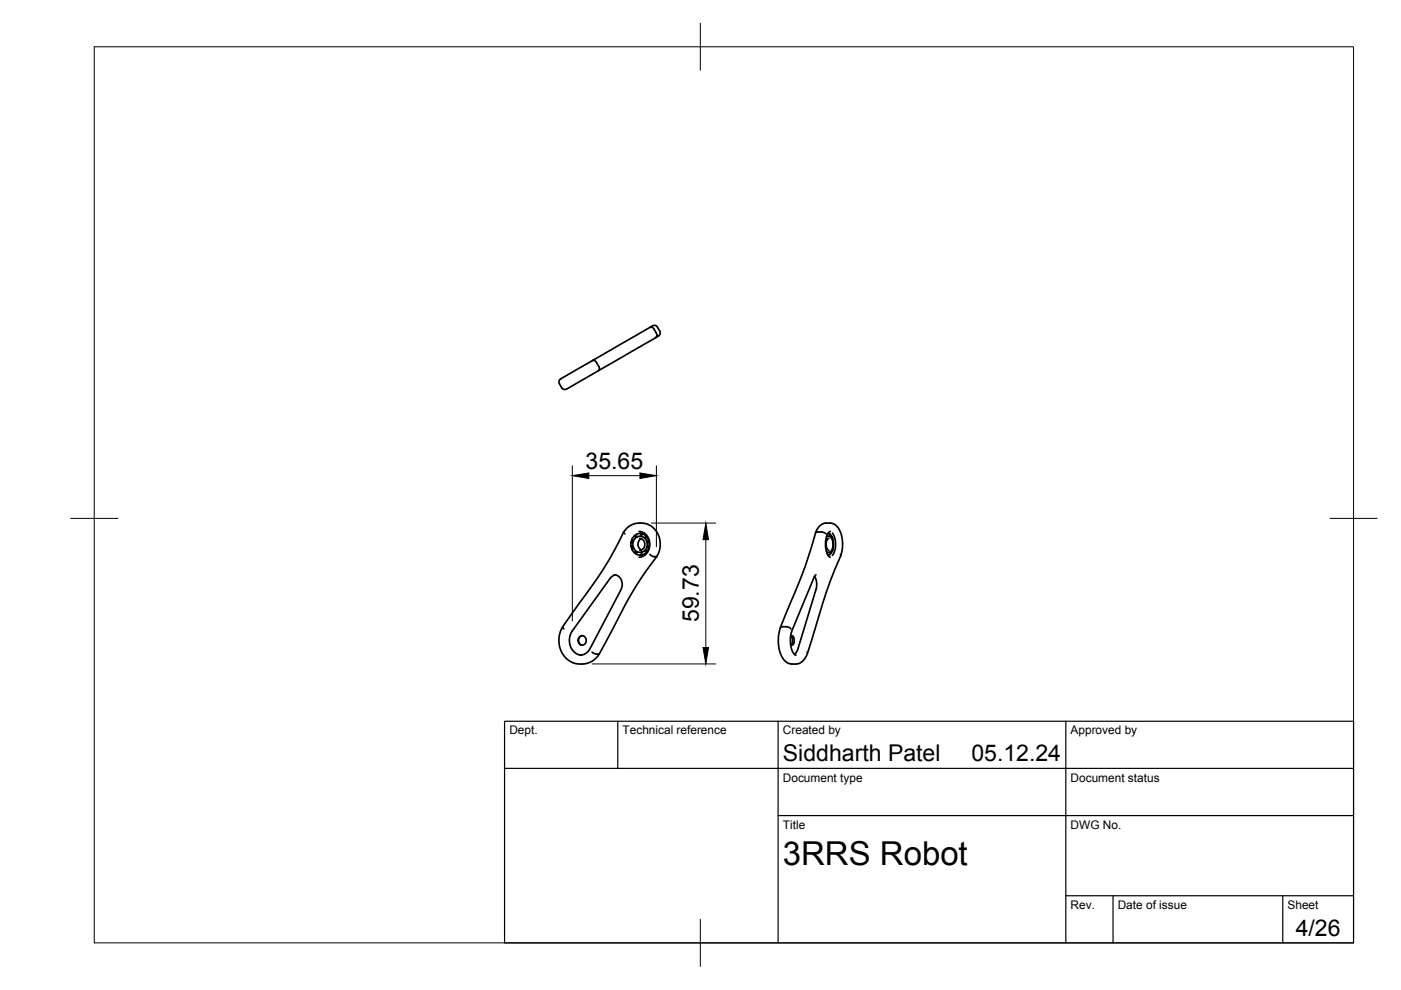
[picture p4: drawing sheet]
<svg xmlns="http://www.w3.org/2000/svg" width="297mm" height="210mm" viewBox="0 0 297 210" stroke-linecap="round" stroke-linejoin="round" font-family="sans-serif">
<!-- layer: Visible -->
<g fill="none" stroke="#000" stroke-width=".36">
<path d="M138.4 69.1l-.6 .3M138.4 69.1a.71 .71 0 0 1 1 .3l.5 .8a1.16 1.16 0 0 1-.9 1.4 .71 .71 0 0 0 .2-1l-.5-.8a.65 .65 0 0 0-.9-.4l-12.3 7.1M139 71.6l-12.2 7M118.9 80.3l6.3-3.6a.74 .74 0 0 1 1.2 .1l.6 .9a.75 .75 0 0 1-.5 1.1l-5.5 3.2a1.62 1.62 0 0 1-1.7 .4l-.7-1M118.9 80.3a.75 .75 0 0 0-.3 1M132.2 112.8l.3 .4M133.8 115.7l.5 .3M134 114.2l.3 .5M134.3 114.9l-.5 .3M134.3 116.1l-.2 .5M134.4 113.7l.6 .2M134.9 117.1l.1 .1"/>
<path d="M134.9 117l.1 .1M134.9 113.6l-.1 .1M134.9 113.7v.1M135 113.3l.1 .6M135 116.9l-.6 .2M135.1 117l-.1 .5M135.5 112.7a2.79 2.79 0 0 1 2.3 2.7 2.79 2.79 0 0 1-2.3 2.7M135.6 113.1a2.35 2.35 0 0 1 2 2.3 2.35 2.35 0 0 1-2 2.3M135.6 114.2a1.26 1.26 0 0 1 1.1 1.2 1.26 1.26 0 0 1-1.1 1.3M135.7 113.1a2.35 2.35 0 0 0-1.9 2.3 2.35 2.35 0 0 0 1.9 2.3M135.8 113.7a1.71 1.71 0 0 0-1.6 1.7 1.71 1.71 0 0 0 1.6 1.7M135.8 113.7a1.72 1.72 0 0 1 1.4 1.7 1.72 1.72 0 0 1-1.4 1.7"/>
<path d="M135.8 113.1l.2 .3M135.9 113.1h.1M135.9 117.7h.1M136 117.1v.1M136 113.6v.1M136 114.2a1.34 1.34 0 0 0 0 2.4M136 113.1h-.1M136 117.4l-.1 .3M136 117.1l.1 .6M136.1 113.1l-.1 .6M136.7 116.8l.3 .3M136.9 116.5l.2 .5"/>
<path d="M136.9 113.9h.1M136.9 113.8l.1 .1M137 116.9h-.1M137 116.9v.1M137 113.7l-.4 .3M137.1 113.8l-.2 .4M137.1 114.7h.5M137.2 115.6l.4 .3M137.6 116.1h-.5M137.6 114.9l-.4 .3M137.8 117.6l.7 .4h.8M139.3 118a4.6 4.6 0 0 0-2.8-7.1 4.1 4.1 0 0 0-4.7 2.8 78.3 78.3 0 0 1-9 14.2l-3.3 4.7a5.2 5.2 0 0 0 2.8 8.2 4.5 4.5 0 0 0 4.8-2.1"/>
<path d="M139.3 118a77.4 77.4 0 0 0-9.3 15.2l-2.9 5.5M172.9 113a2.71 2.71 0 0 1 3.4-2.1 2.86 2.86 0 0 1 2.1 2.6 7.8 7.8 0 0 1-.1 4.3M175.2 113.2l-1-.4-1.2 .1-.7 2.2a113.5 113.5 0 0 1-5.8 15.3l-.9 2.3a7.7 7.7 0 0 0 .8 7.4l.4 .3a3 3 0 0 0 4.5-2.3l.8-2.5a114.7 114.7 0 0 1 6.1-17.8M175.2 113.8a.92 .92 0 0 1 1 .1 .92 .92 0 0 1 .4 .9 1.88 1.88 0 0 1-.9 2.3l-.5-.1M175.4 117v.4M175.4 113.4l-.1 .4M175.5 117.7h.2M175.7 113.1a2.22 2.22 0 0 1 1 2.2M175.7 113.1h-.2M175.7 114.2a1.61 1.61 0 0 0 0 2.5M175.9 113.2v.5M176 117.1v.5"/>
<path d="M176 113.7l.4 .1 .1 .6M176 112.7a3.6 3.6 0 0 0-.9 3.6l.4 1.3 .5 .5M176.5 113a4.5 4.5 0 0 1 0 4.8M176.5 116.4v.3M176.5 116.8l-.5 .3M176.6 115.1v.6M176.7 115.4v.6a2 2 0 0 1-1 1.7M178.2 117.6v.2M119.3 132.9l.2 .4M122.8 135.1a.96 .96 0 0 1 1.5 .2 .96 .96 0 0 1-.5 1.4 .97 .97 0 0 1-1.2-.4 .97 .97 0 0 1 .2-1.2zM123.4 134.8a1.04 1.04 0 0 0-.7 1 1.04 1.04 0 0 0 .7 1M125.5 138.3l.8 .4h.8"/>
<path d="M130.2 121.9a2.09 2.09 0 0 1 1.5 3.1l-6.6 12.4a2.56 2.56 0 0 1-2.2 1.5M130.5 121.9l-.6 .2-.5 .5-8.1 11.2a3.3 3.3 0 0 0 1.9 5.1M165.5 133.1l.2-.2h1l.6 .1 .4 .3M167.6 135l.4-.2a1.37 1.37 0 0 1 0 2l-.4-.2M167.8 134.8a2.2 2.2 0 0 1 0 2M169.3 137.4l-.4 .8-.5 .5M171.1 138.3l.1 .2M172.7 122.2l.4 1.3-.1 1.5-3.8 12.4M173 121.9l-.3 .4-4.7 11.3a5.2 5.2 0 0 0 .6 5.3h.2"/>
</g>
<!-- layer: BORDER -->
<path d="M20 9.9h267v190h-267zM148.5 4.9v10M15 109.9h10M282 109.9h10M148.5 194.9v10" fill="none" stroke="#000" stroke-width=".21"/>
<!-- layer: TITLEBLOCK -->
<path d="M107 152.9h180v47h-180zM131 152.9v10M165 152.9v47M226 152.9v47M107 162.9h180M165 172.9h122M226 189.9h61M236 189.9v10M272 189.9v10" fill="none" stroke="#000" stroke-width=".25"/>
<!-- layer: FD_Dimensions -->
<path d="M121.3 98.8v32.9M139.2 98.8v17.1M124.8 100.9h10.9M138.1 110.9h13.6M149.6 114.4v22.9M125.5 140.8h26.2" fill="none" stroke="#000" stroke-width=".21"/>
<path d="M121.3 100.9l3.5-.6v1.1zM135.7 100.3l3.5 .6-3.5 .5zM149.6 110.9l.6 3.5h-1.1zM149.1 137.3h1.1l-.6 3.5z" fill="#000" stroke="#000" stroke-width=".21"/>
<text font-size="7" x="166" y="183.4">3RRS Robot</text>
<g font-size="4.9">
<text x="124.1" y="99.4">35.65</text>
<text x="148.2" y="131.9" transform="rotate(-90 148.2 131.9)">59.73</text>
<text x="166" y="161.4">Siddharth Patel</text>
<text x="206" y="161.4">05.12.24</text>
<text x="274.7" y="198.6">4/26</text>
</g>
<g font-size="2.5">
<text x="108" y="155.7">Dept.</text>
<text x="132" y="155.7">Technical reference</text>
<text x="166" y="155.7">Created by</text>
<text x="227" y="155.7">Approved by</text>
<text x="166" y="165.7">Document type</text>
<text x="227" y="165.7">Document status</text>
<text x="166" y="175.7">Title</text>
<text x="227" y="175.7">DWG No.</text>
<text x="227" y="192.7">Rev.</text>
<text x="237" y="192.7">Date of issue</text>
<text x="273" y="192.7">Sheet</text>
</g>
</svg>
